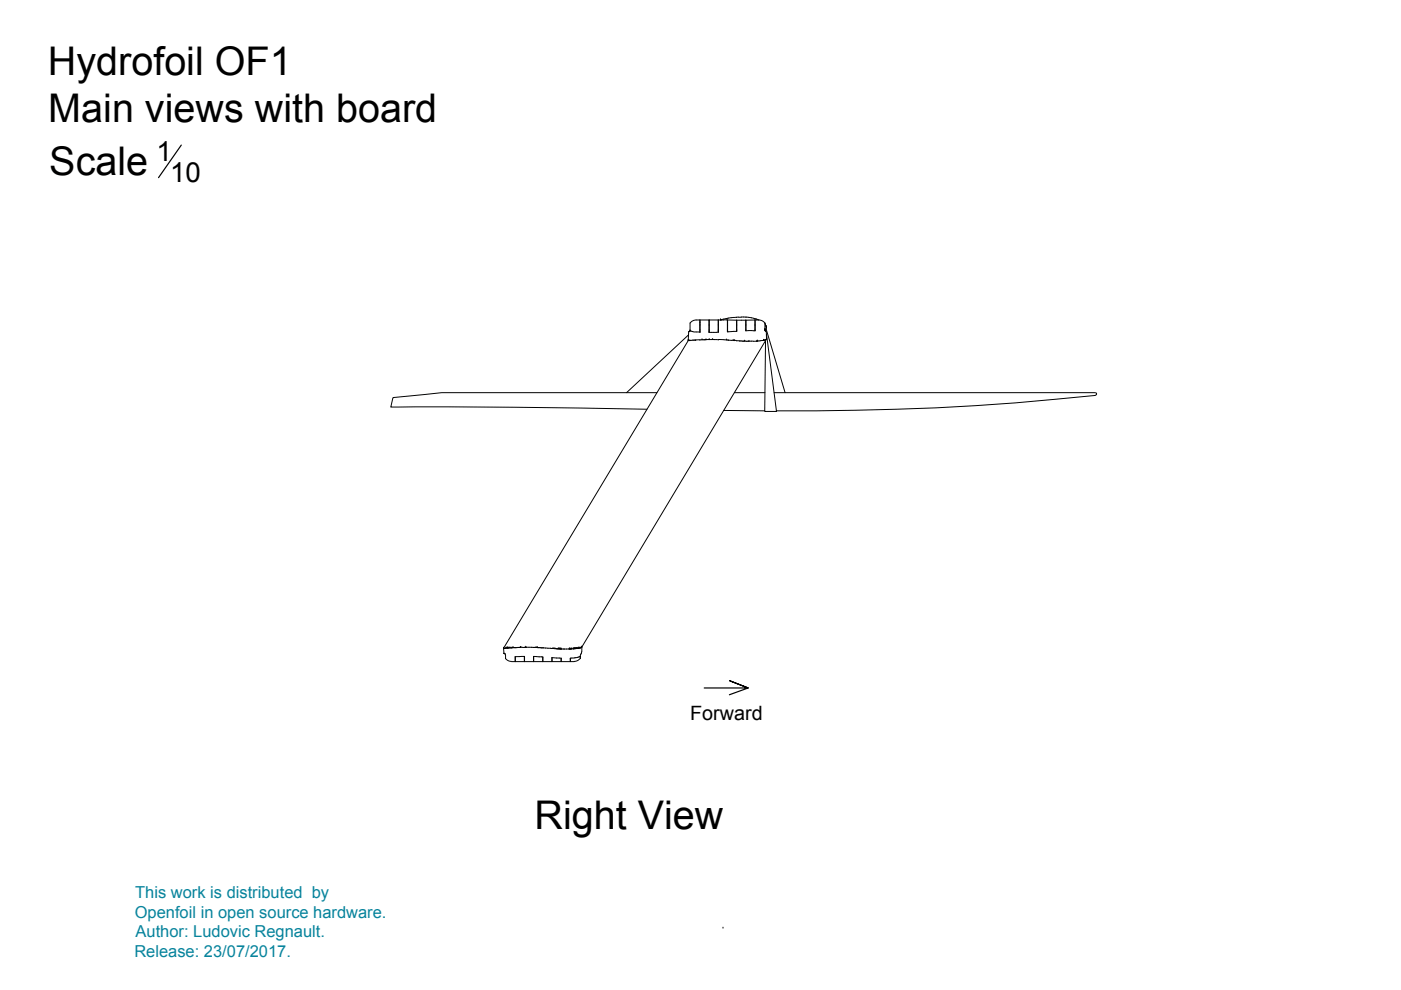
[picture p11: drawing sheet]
<svg xmlns="http://www.w3.org/2000/svg" width="297mm" height="210mm" viewBox="0 0 297 210" stroke-linecap="round" stroke-linejoin="round" font-family="sans-serif">
<!-- layer: OF1 -->
<g fill="none" stroke="#000" stroke-width=".21">
<path d="M145.9 72.2h.1M145.9 72.2l-39.1 65.2M146.1 70.3h.1M146 70.3l-.1 1.9M146 72.2h-.1M146.1 72.2h.3M146.1 72.2h.1M146.2 70.3h-.1M146.2 70.2h.1M146.3 70.3h-.1M146.3 70.1l-.1 .1M146.3 70.1h.1"/>
<path d="M146.3 70.1v.1M146.3 72.1l.4 .1M146.4 70.1l.5 .2M146.9 72.1h-.2M146.9 70.3l.7 .1M147 72.1l-.1 .1M147.3 72.1h-.3M148.2 72l-.9 .1M148.3 72.1h.1M148.4 67.8v2.6M148.4 68.4h.1M148.4 70.4h.1"/>
<path d="M148.4 70h.1M148.4 68.9h.1M148.4 67.8v2.6h-.8M148.6 72.1h-.2M148.7 72h.9M148.8 72h.1M149.7 72h-.2M149.7 72h.1M150.1 72h.1M150.3 68h.1M150.3 70.2h.1M150.3 70.4h.1"/>
<path d="M150.3 67.8v2.7l2-.1v-2.6M150.3 70h.1M150.3 68.9h.1M150.4 72h-.7M150.4 72h.1M150.4 67.8v2.7M150.8 72h-.4M150.8 72h.2M151 72h.1M151.1 72h.1M151.3 72h.2M151.4 72h1"/>
<path d="M152.3 67.8l1.2 .1M152.3 67.8h-4.7a1.59 1.59 0 0 0-1.3 .7v1.6M152.3 67.8v2.6M152.3 70h.1M152.3 70.3h.1M152.3 68.9h.1M152.4 72l1.6 .1M152.8 67.8h.1M153.4 67.8h.8M154 72.1h.3M154 72.1h.1M154.2 67.8v2.5l2-.1"/>
<path d="M154.2 70.2h.1M154.2 70h.1M154.2 68.9h.1M154.3 67.8l1.9 .1M154.3 72.1l1.5 .1M155.4 72.2h.1M155.7 72.2h.1M155.8 72.2h.3M156.1 67.3l-1.6 .1-1.7 .4M156.1 72.2l1.8 .1M156.1 67.3h.1M156.2 67.9h2"/>
<path d="M156.2 67.9v2.4M156.2 70h.1M156.2 68.9h.1M156.6 67.2l-.4 .1M157.1 67.2h1.1M157.2 67.3h-.6M157.8 72.3h.3M157.9 72.3h.1M158.1 72.4h.7M158.1 70h.1M158.1 68.9h.1M158.2 67.9v2.2"/>
<path d="M158.2 67.9l1.9-.1v2.3M158.2 67.2l.6 .1M158.8 67.3l1 .2M158.8 72.4h.1M159.7 72.3h-.9M159.8 67.5l.3 .1M160.1 70h.1M160.1 68.9h.1M160.1 67.5l.3 .1M160.1 67.8v2.3h-2v-2.2M160.4 67.8h-.4M160.4 72.3h.3"/>
<path d="M160.4 67.6l.4 .2M160.4 72.3l-.7 .1M160.4 72.3h.1M160.5 72.3h.1M160.7 72.3h.1M160.9 67.8a1.59 1.59 0 0 1 1.3 .7M160.9 67.8l-.5 .1M161 72.3h-.4M161.5 72.2l-.4 .1M161.9 72.2h.1M162.1 72.1h.1M162.1 72.1l-.6 .1"/>
<path d="M162.1 69.8l.1 .2M162.1 69.8l.2 .4M162.2 72.1h-.1M162.2 69.7l.1 .3M162.2 70.1l.1 .1M162.2 70.1h.1M162.3 68.8v.1M162.3 70v.1M162.3 70.2h.1M162.3 70.2l.1 .1M162.3 68.8l-.1-.3v1.3M162.3 69l.1 .1"/>
<path d="M162.3 68.9l.1 .2M162.4 69.1v.2M162.4 72h-.2M162.4 69.1l.1 .1M162.4 70.3l.1 1.6M162.4 69.6l-.1 .4M162.5 69.3v.2M162.5 69.2v.1M162.5 71.9l-.1 .1M162.5 71.9h.1M162.5 69.4v.2M162.5 72l-39.1 65.2"/>
<path d="M162.5 71.8v.1M106.8 137.4h.5M106.8 137.4h.1M106.8 137.4v1.1M106.8 138.5h.1M106.8 137.5h.1M106.9 138.5h.1M106.9 138.6h.1M106.9 138.5l.1 .1M107 138.6l.1 .1M107.1 138.7h.1M107.1 138.8v.1"/>
<path d="M107.2 139.6a1.59 1.59 0 0 0 1.2 .6M107.2 138.9v.7M107.2 137.4h.1M107.4 137.4h-.1M107.4 137.4h.1M107.4 137.4h.2M107.5 137.4h.1M107.6 137.4h.1M107.7 137.4h.1M107.8 137.4h-.1M107.9 137.4h.1M108.1 137.3l-.2 .1"/>
<path d="M108.1 137.4h.1M108.6 137.4h.1M108.8 137.3h.1M108.8 137.3l-.7 .1M109.2 139.3l2-.1v1.1M109.3 139.2l-.1 1.1zM110.3 137.3h.1M110.4 137.2h.4M110.4 137.3h-1.6M110.4 137.3h.1M110.8 137.3h.4M111.2 139.2v1.1"/>
<path d="M111.3 137.2h-.1M111.5 137.2h.1M111.5 137.2l-.2 .1M111.5 137.2h1.4M111.6 137.2h.1M113 137.3h.2M113.2 139.2v1.1M113.2 137.3h.4M113.6 137.3h.2M113.7 137.3h.1M113.9 137.3h.1M114 137.3h.1"/>
<path d="M114.1 137.3h.5M114.3 137.3h.1M114.5 137.3l3.9 .3M115.1 139.3v1M117.3 137.5h.1M117.6 137.5h.1M118 137.5v.1M118.4 137.6h.1M118.4 137.6h1.2M118.5 137.6h.1M118.7 137.6h.1M118.8 137.6h.1"/>
<path d="M118.9 137.6h.1M119 137.6h.1M119 139.6v.7M119.5 137.6h.2M120.5 137.6h-.9M120.6 137.6h.2M120.7 137.6h.1M120.8 137.6h.1M120.9 137.6h.1M120.9 139.6v.7M121.2 137.6h.1M121.2 137.6h-.4"/>
<path d="M121.5 137.6h.1M121.5 137.5l-.3 .1M121.6 137.6h.1M121.8 139.5l-.9 .1v.7M121.8 137.5h.1M121.8 137.5h-.1M122 139.4l-.2 .1M122 137.5h.1M122.1 137.5h.1M122.2 137.5h.1M122.2 139.4l-.2 .1M122.3 137.5h-.5"/>
<path d="M122.3 137.5h.1M122.4 137.5h.1M122.5 139.4h-.3M122.6 137.4h.1M122.7 137.4h.1M122.8 139.3l-.4 .1M122.8 137.4h.1M122.9 137.4h.1M122.9 137.4l-.6 .1M123 139.2l-.2 .1M123 137.4h.1M123 137.4h-.1"/>
<path d="M123 139.6a1.59 1.59 0 0 1-1.3 .6M123 139.1l-.1 .1M123.1 139.2v.4M123.1 137.3h.1M123.2 137.3h.1M123.2 137.3l-.1 .1M123.2 137.2v.1M123.2 137.2h.1M123.3 137.2h.1M123.3 137.3h.1M123.3 138.5l-.3 .6M123.4 137.1v.1"/>
<path d="M123.4 137.1h.1M123.4 137.2h.1M123.4 137.1l-.2 1.4M108.5 140.3h13.3M113.1 140.3v-1.1l2 .1v1M117 140.3v-.9l2 .2v.7M153.3 196.8h.1"/>
</g>
<!-- layer: Text -->
<path d="M38.4 30.8l-4.8 6.9M149.3 145.9h9.3l-3.9-1.6 3.9 1.6-4 1.4" fill="none" stroke="#000" stroke-width=".25"/>
<!-- layer: Board -->
<path d="M139.3 83.3h-45.7l-10.3 1-.5 2h.2a1446 1446 0 0 1 54.2 .5M153.4 87l8.7 .1M155.7 83.3h6.5M164.1 83.3h68h.4l-.1 .4a536.8 536.8 0 0 1-67.8 3.4" fill="none" stroke="#000" stroke-width=".21"/>
<!-- layer: Fixation part -->
<path d="M146 71l-13.2 12.3M162.4 69.8l4.1 13.5M162.5 70.9l2.1 16.3h-2.5l.2-14.9" fill="none" stroke="#000" stroke-width=".21"/>
<g font-size="8.4">
<text x="10.2" y="15.9">Hydrofoil OF1</text>
<text x="10.2" y="25.9">Main views with board</text>
<text x="10.5" y="37.2">Scale</text>
<text x="113.3" y="175.7">Right View</text>
</g>
<g font-size="5.9">
<text x="33.1" y="34.2">1</text>
<text x="36.1" y="38.5">10</text>
</g>
<text font-size="4.2" x="146.3" y="152.6">Forward</text>
<g font-size="3.5" fill="#07839c">
<text x="28.7" y="190.4">This work is distributed by</text>
<text x="28.6" y="194.6">Openfoil in open source hardware.</text>
<text x="28.5" y="203">Release: 23/07/2017.</text>
<text x="28.7" y="198.7">Author: Ludovic Regnault.</text>
</g>
</svg>
